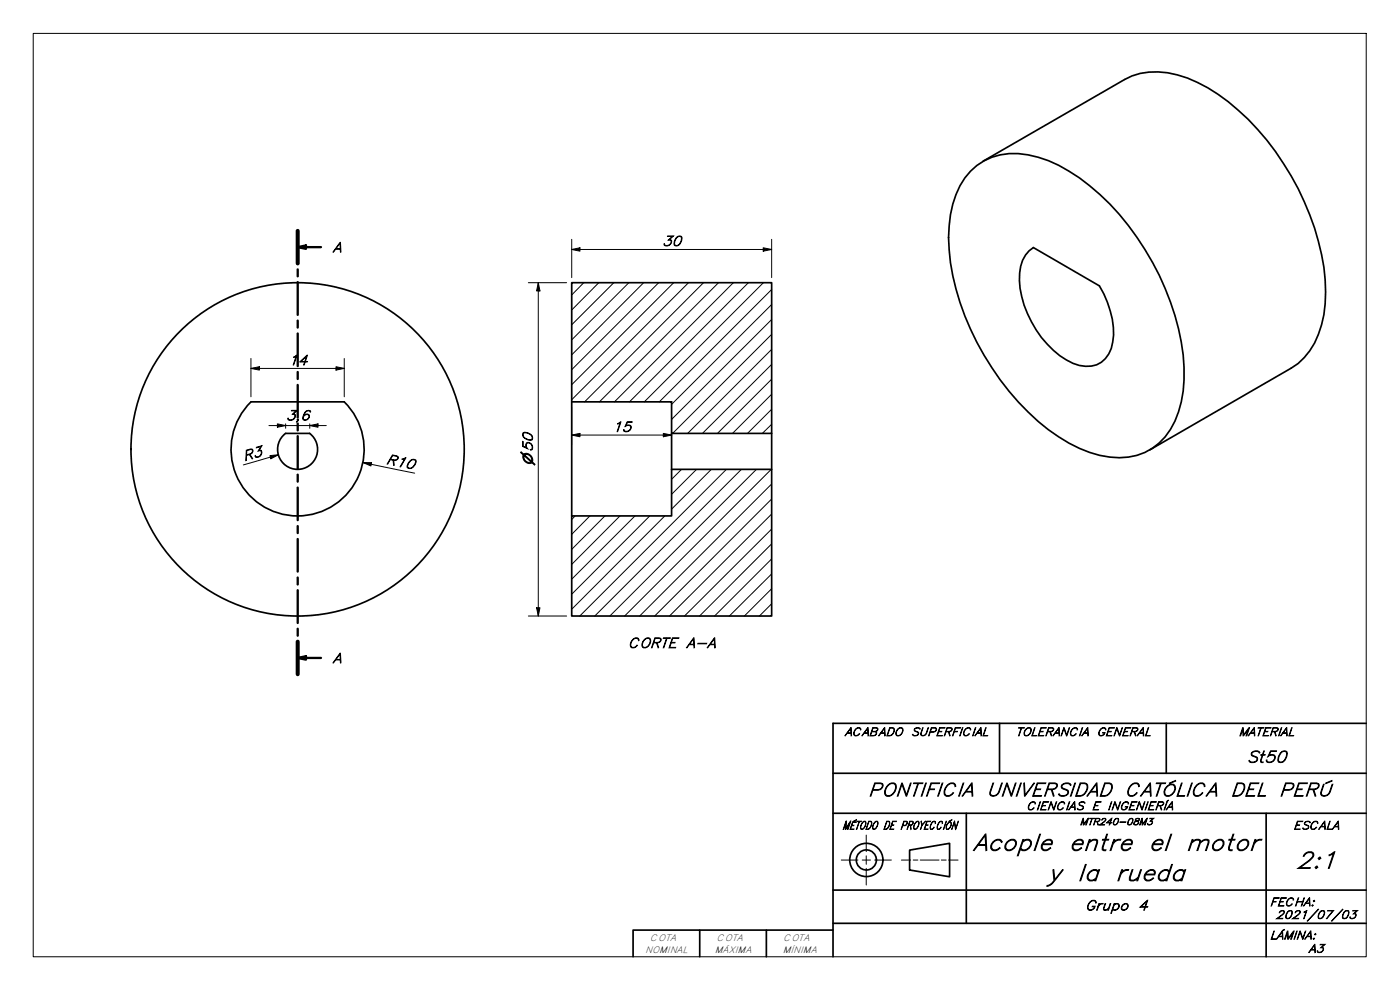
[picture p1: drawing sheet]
<svg xmlns="http://www.w3.org/2000/svg" width="420mm" height="297mm" viewBox="0 0 420 297" stroke-linecap="round" stroke-linejoin="round" font-family="sans-serif">
<!-- layer: Hatch (ISO) -->
<g fill="none" stroke="#000" stroke-width=".3">
<path d="M175.2 84.8l-3.6 3.7M179.7 84.8l-8.1 8.2M184.2 84.8l-12.6 12.7M188.7 84.8l-17.1 17.2M193.2 84.8l-21.6 21.7M197.7 84.8l-26.1 26.1M202.2 84.8l-30.6 30.6M206.6 84.8l-35 35.1M211.1 84.8l-35.6 35.8M215.6 84.8l-35.7 35.8M220.1 84.8l-35.7 35.8M224.6 84.8l-35.7 35.8"/>
<path d="M229.1 84.8l-35.7 35.8M231.6 95.9l-30.1 29.9M231.6 91.4l-30.1 29.9M231.6 86.9l-33.7 33.7M231.6 113.8l-16.3 16.2M231.6 109.3l-20.8 20.7M231.6 118.3l-11.8 11.7M231.6 104.8l-25.2 25.2M231.6 100.3l-29.7 29.7M231.6 122.8l-7.3 7.2M231.6 127.3l-2.8 2.7M172.6 154.8l-1 1.1"/>
<path d="M177 154.8l-5.4 5.5M181.5 154.8l-9.9 10M186.1 154.8l-14.5 14.5M190.6 154.8l-19 19M195 154.8l-23.4 23.5M199.5 154.8l-27.9 28M204.5 140.8l-3 3M209 140.8l-7.5 7.5M213.5 140.8l-12 12M218 140.8l-44 44M222.5 140.8l-44 44M227 140.8l-44 44"/>
<path d="M231.5 140.8l-44 44M231.6 158.7l-26.2 26.1M231.6 154.2l-30.7 30.6M231.6 149.7l-35.1 35.1M231.6 145.2l-39.6 39.6M231.6 176.6l-8.2 8.2M231.6 172.2l-12.7 12.6M231.6 167.7l-17.2 17.1M231.6 163.2l-21.7 21.6M231.6 181.2l-3.7 3.6"/>
</g>
<!-- layer: Visible (ISO) -->
<g fill="none" stroke="#000" stroke-width=".51">
<path d="M291.3 51.4a18.2 18.2 0 0 1 17.2-4.9 40.9 40.9 0 0 1 18.5 9.2 80.8 80.8 0 0 1 28.1 50.8 35.9 35.9 0 0 1-3.8 22.3 17.7 17.7 0 0 1-18.2 8.3 39 39 0 0 1-18.5-8.2 81.6 81.6 0 0 1-29.4-50.1 41.5 41.5 0 0 1 1.7-20.4l1.2-2.7 1.5-2.3zM295 48.4l42.5-24.5a20.8 20.8 0 0 1 15.8-1.4 45.6 45.6 0 0 1 18.3 10.6 80.2 80.2 0 0 1 26.1 50.9 32.9 32.9 0 0 1-4.6 21.3l-1.7 2-1.8 1.8-2.1 1.4-42.4 24.5M308.9 75.2l1.2-.9 19.8 11.5a24.2 24.2 0 0 1 3.6 18.8 7.6 7.6 0 0 1-9.6 5.1 25.7 25.7 0 0 1-14.3-13.1 22.9 22.9 0 0 1-2.7-18.5l.9-1.6zM171.6 84.8h60v45.2h-30.1v-9.4h-29.9zM75.3 120.6h28a20 20 0 0 1 .2 28.3 20 20 0 0 1-28.4 0 20 20 0 0 1 .2-28.3zM85.7 130a6 6 0 0 0-.8 8.9 6 6 0 0 0 8.9 0 6 6 0 0 0-.9-8.9M85.7 130h7.3M171.6 120.6v34.2M201.5 130v10.8M231.6 130v10.8M171.6 154.8h29.9v-14h30.1v44h-60z"/>
<circle cx="89.3" cy="134.8" r="50"/>
</g>
<!-- layer: Section Line (ISO) -->
<g fill="none" stroke="#000" stroke-width=".7">
<path d="M89.3 74.2l2.5-.6v1.1zM89.3 69.3v9.7M89.3 74.2h7M89.3 80.8v2.1M89.3 84.6v9.9M89.3 96.2v2.1M89.3 100.1v9.7M89.3 111.6v2.1M89.3 115.5v9.8M89.3 127v2.1M89.3 130.9v9.8M89.3 142.4v2.1"/>
<path d="M89.3 146.3v9.8M89.3 157.8v2.1M89.3 161.7v9.8M89.3 173.3v2.1M89.3 177.1v9.8M89.3 197.4l2.5-.5v1zM89.3 188.6v2.1M89.3 192.5v9.8M89.3 197.4h7"/>
</g>
<path d="M89.3 69.3v9.7M89.3 192.5v9.8" fill="none" stroke="#000" stroke-width="1.2"/>
<g fill="#000">
<path d="M89.3 74.2l2.5-.6v1.1z" fill-rule="evenodd"/>
<path d="M89.3 197.4l2.5-.5v1z" fill-rule="evenodd"/>
</g>
<!-- layer: Border (ISO) -->
<path d="M10 10h400v277.1h-400z" fill="none" stroke="#000" stroke-width=".3"/>
<!-- layer: Title (ISO) -->
<g fill="none" stroke="#000" stroke-width=".51">
<path d="M300 217v15M350 217v15M410 217h-160v70.1M250 232h160M250 244h160M273 255.1l12-2.1v10.1l-12-2.1zM290 244v33M380 244v43.1M210 279.1v8M230 279.1v8M250 279.1h-60v8M250 277h160"/>
<path d="M250 267.1h160"/>
<circle cx="260" cy="258" r="5"/>
<circle cx="260" cy="258" r="3"/>
</g>
<path d="M252.5 258h5M258.8 258h2.4M260 250.6v4.9M260 256.8v2.5M262.5 258h5M270.5 258h2.8M274.1 258h1.4M276.2 258h5.6M282.5 258h1.5M284.7 258h2.8M260 260.5v5" fill="none" stroke="#000" stroke-width=".3"/>
<!-- layer: Dimension (ISO) -->
<g fill="none" stroke="#000" stroke-width=".3">
<path d="M171.6 74.9l2.5-.6v1.1zM171.6 74.9h60M171.6 71.8v11.5M229 74.3l2.6 .6-2.6 .5zM231.6 71.8v11.5M158.6 84.8h11.5M161.5 84.8l.6 2.5h-1.1zM161.5 84.8v100M75.3 110.5l2.6-.5v1zM75.3 110.5h28M75.3 107.6v11.4M100.8 110l2.5 .5-2.5 .5z"/>
<path d="M103.3 107.6v11.4M80.7 127.7h17.2M81 136.7l2.6-.3-2.3 1.3zM83.2 127.2l2.5 .5-2.5 .5zM83.6 136.4l-10.6 3.1M85.7 127.2v1.3M93 127.7l2.4-.5v1zM93 127.2v1.3M109 138.8h2.5l-.2 1zM109 138.8l15.5 3.2M171.6 130.5l2.5-.5v1zM171.6 122v11.5"/>
<path d="M171.6 130.5h29.9M199.1 130l2.4 .5-2.4 .5zM201.5 122v11.5M158.6 184.8h11.5M161 182.4h1.1l-.6 2.4z"/>
</g>
<g fill="#000">
<path d="M171.6 74.9l2.5-.6v1.1z" fill-rule="evenodd"/>
<path d="M229 74.3l2.6 .6-2.6 .5z" fill-rule="evenodd"/>
<path d="M161.5 84.8l.6 2.5h-1.1z" fill-rule="evenodd"/>
<path d="M75.3 110.5l2.6-.5v1z" fill-rule="evenodd"/>
<path d="M100.8 110l2.5 .5-2.5 .5z" fill-rule="evenodd"/>
<path d="M81 136.7l2.6-.3-2.3 1.3z" fill-rule="evenodd"/>
<path d="M83.2 127.2l2.5 .5-2.5 .5z" fill-rule="evenodd"/>
<path d="M93 127.7l2.4-.5v1z" fill-rule="evenodd"/>
<path d="M109 138.8h2.5l-.2 1z" fill-rule="evenodd"/>
<path d="M171.6 130.5l2.5-.5v1z" fill-rule="evenodd"/>
<path d="M199.1 130l2.4 .5-2.4 .5z" fill-rule="evenodd"/>
<path d="M161 182.4h1.1l-.6 2.4z" fill-rule="evenodd"/>
</g>
<g font-size="7">
<text x="292" y="255.2">Acople</text>
<text x="320.7" y="255.2">entre el</text>
<text x="355.8" y="255.2">motor</text>
<text x="389.1" y="260.5">2:1</text>
<text x="314.5" y="264.3">y la rueda</text>
</g>
<g font-size="5.6">
<text x="260.5" y="238.9">PONTIFICIA UNIVERSIDAD CATÓLICA</text>
<text x="369.3" y="238.9">DEL PERÚ</text>
</g>
<text font-size="5" x="374" y="228.8">St50</text>
<g font-size="4.2">
<text x="99.8" y="75.7">A</text>
<text x="198.7" y="73.8">30</text>
<text x="86.5" y="109.5">1</text>
<text x="89.3" y="109.5">4</text>
<text x="85.8" y="126.1">3,6</text>
<text x="183.7" y="129.5">15</text>
<text x="73.3" y="138.4" transform="rotate(-16 73.3 138.4)">R3</text>
<text x="115.7" y="139.1" transform="rotate(12 115.7 139.1)">R10</text>
<text x="188.4" y="194.4">CORTE A-A</text>
<text x="99.8" y="198.9">A</text>
<text x="325.6" y="273.1">Grupo 4</text>
</g>
<text font-size="4.1" x="159.8" y="139.7" transform="rotate(-90 159.8 139.7)">⌀ 50</text>
<g font-size="3.5">
<text x="253.5" y="220.8">ACABADO</text>
<text x="273.3" y="220.8">SUPERFICIAL</text>
<text x="304.8" y="220.8">TOLERANCIA GENERAL</text>
<text x="371.7" y="220.8">MATERIAL</text>
<text x="308" y="243">CIENCIAS</text>
<text x="327.6" y="243">E</text>
<text x="332.3" y="243">INGENIERÍA</text>
<text x="252.8" y="248.8">MÉTODO DE PROYECCIÓN</text>
<text x="388.1" y="248.8">ESCALA</text>
<text x="381.1" y="271.8">FECHA:</text>
<text x="382.9" y="275.6">2021/07/03</text>
<text x="381.1" y="281.8">LÁMINA:</text>
<text x="392.7" y="285.8">A3</text>
</g>
<g font-size="2.8">
<text x="324" y="247.5">MTR240-08M3</text>
<text x="193.6" y="285.9">NOMINAL</text>
<text x="195.1" y="282.2">COTA</text>
<text x="214.6" y="285.9">MÁXIMA</text>
<text x="215.1" y="282.2">COTA</text>
<text x="234.9" y="285.9">MÍNIMA</text>
<text x="235.1" y="282.2">COTA</text>
</g>
</svg>
